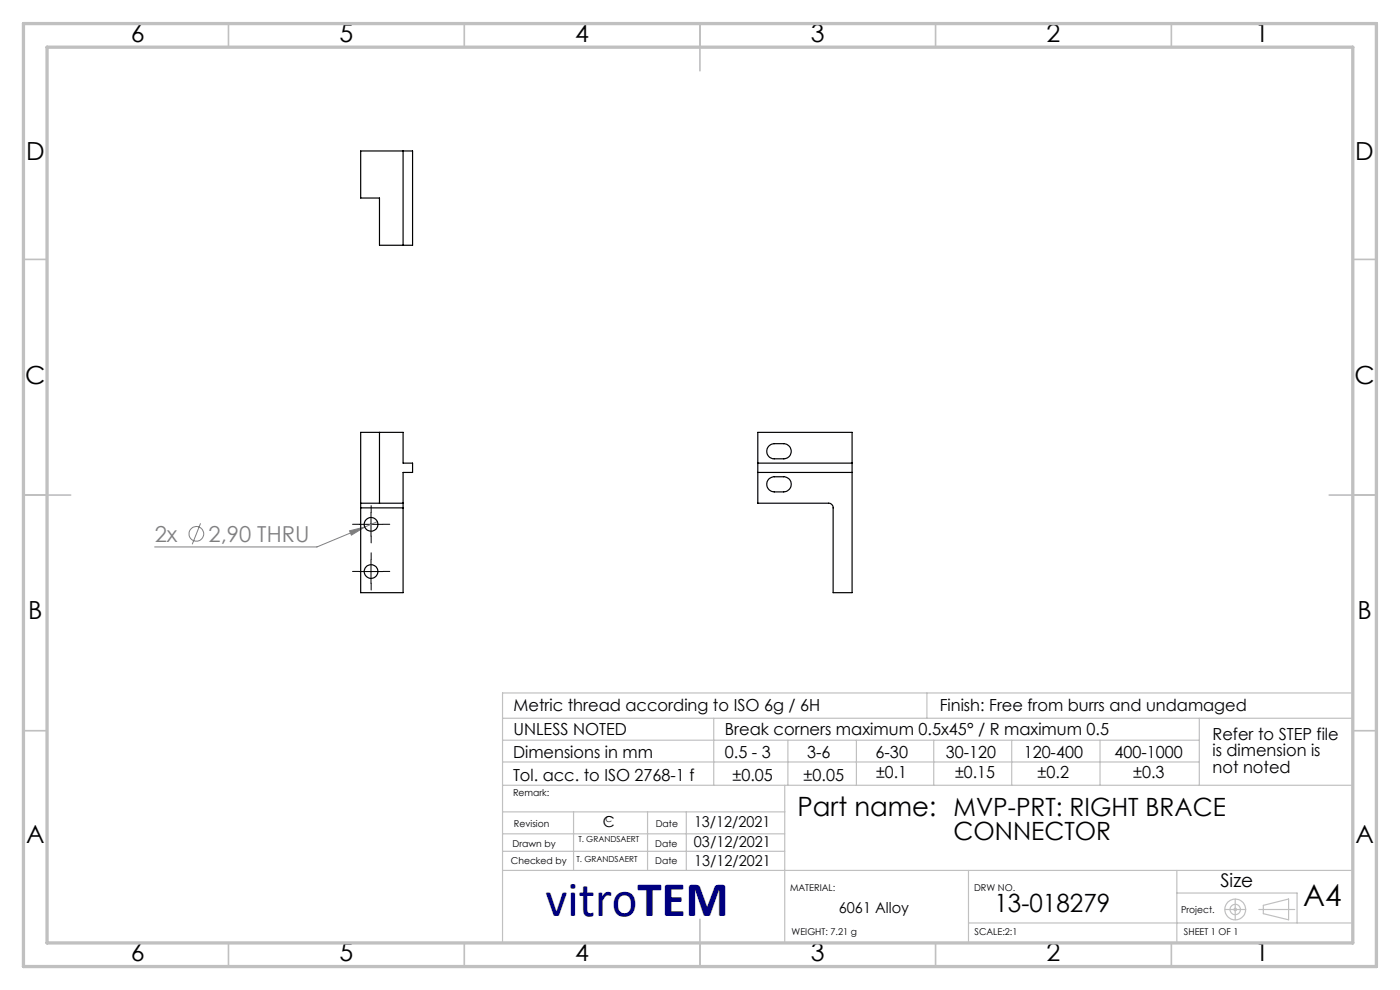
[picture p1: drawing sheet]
<svg xmlns="http://www.w3.org/2000/svg" width="297mm" height="210mm" viewBox="0 0 297 210" stroke-linecap="round" stroke-linejoin="round" font-family="sans-serif">
<g fill="none" stroke="#808080" stroke-width=".21">
<path d="M42.5 111l-1.7 4.5M74.2 112.6l3.2-.8-2.9 1.7zM77.4 111.8l-10.2 4.2h-34.4M80 110.7l-2.6 1.1"/>
<circle cx="41.7" cy="113.2" r="1.56"/>
</g>
<g fill="none" stroke="#c0c0c0" stroke-width=".25">
<path d="M106.6 152.4h180.1M106.7 157h147.7M151.4 152.4v14.2M167.1 157v9.6M181.7 157v9.6M196.6 147v5.4M198.1 157v9.6M214.6 157v9.6M233.4 157v9.6M254.4 152.4v14.2M286.7 147h-180.1v52.7M106.6 166.6h180.1"/>
<path d="M106.6 161.6h147.8M106.6 176.9h59.9M106.6 172.2h59.9M121.7 172.2v12.4M137.4 172.2v12.4M145.6 172.2v12.3M166.5 166.6v33.2M106.6 180.6h59.9M106.6 184.6h180.1M205.5 195.8h81.2M205.5 184.6v15.2M249.7 184.6v15.2"/>
<path d="M249.7 189.4h25.5v6.4M259.9 192.9h4.4M262 190.7v4.4M267.1 192.9h7.6M268 192l5.4-1.3v4.4l-5.4-1.3z"/>
<circle cx="262" cy="192.9" r=".27"/>
<circle cx="262" cy="192.9" r="2.21"/>
<circle cx="262" cy="192.9" r="1.11"/>
</g>
<path d="M76.2 111.2h-1.4M78.7 108.7v-1.4M78.7 113.7v1.5M78.7 118.7v-1.4M81.2 111.2h1.5M76.2 121.2h-1.4M78.7 123.7v1.5M81.2 121.2h1.5" fill="none" stroke="#000" stroke-width=".21" stroke-dasharray="15.2 1.3 1.3 1.3"/>
<path d="M76.2 111.2h5M78.7 108.7v5M78.7 118.7v5M76.2 121.2h5" fill="none" stroke="#000" stroke-width=".21"/>
<g fill="none" stroke="#c0c0c0" stroke-width=".35">
<path d="M48.5 5v5M98.5 5v5M148.5 5v10M198.5 5v5M248.5 5v5M5 55h5M287 55h5M5 105h10M282 105h10M5 155h5M287 155h5M148.5 195v10"/>
<path d="M48.5 200v5M98.5 200v5M198.5 200v5M248.5 200v5"/>
</g>
<path d="M5 5h287v200h-287zM10 10h277v190h-277z" fill="none" stroke="#c0c0c0" stroke-width=".7"/>
<path d="M74.2 112.6l3.2-.8-2.9 1.7z" fill="#808080"/>
<g fill="none" stroke="#000" stroke-width=".25">
<path d="M76.5 32h11v20h-7v-10h-4zM85.5 32v20M80.5 91.7v15M160.8 91.7h20v34h-4.1v-18a.95 .95 0 0 0-.9-1h-15zM160.8 98.2h20M163.2 94.5l1.1-.4h2a1.61 1.61 0 0 1 1.6 1.6 1.61 1.61 0 0 1-1.6 1.6h-2a1.59 1.59 0 0 1-1.6-1 1.59 1.59 0 0 1 .5-1.8zM76.5 106.7v1M76.5 106.7v-15h9v6.5h2v2h-2v6.5M76.5 107.7v18h9v-18M76.5 106.7h9M76.5 107.7h9M85.5 106.7v1"/>
<path d="M160.8 100.2h20M163.2 101.5l.8-.4h2.3a1.61 1.61 0 0 1 1.6 1.6 1.61 1.61 0 0 1-1.6 1.6h-2a1.62 1.62 0 0 1-1.6-1 1.62 1.62 0 0 1 .5-1.8z"/>
<circle cx="78.7" cy="111.2" r="1.45"/>
<circle cx="78.7" cy="121.2" r="1.45"/>
</g>
<text font-size="10.6" fill="#000080" x="115.8" y="194.4">vitroTEM</text>
<text font-size="6.3" x="276.5" y="192.2">A4</text>
<text font-size="5.6" x="169.2" y="173.1">Part name: MVP-PRT: RIGHT BRACE</text>
<g font-size="5.3">
<text x="27.8" y="8.9">6</text>
<text x="72" y="8.9">5</text>
<text x="122" y="8.9">4</text>
<text x="172" y="8.9">3</text>
<text x="222" y="8.9">2</text>
<text x="266.3" y="8.9">1</text>
<text x="5.5" y="33.9">D</text>
<text x="287.5" y="33.9">D</text>
<text x="5.3" y="81.4">C</text>
<text x="287.3" y="81.4">C</text>
<text x="6" y="131.4">B</text>
<text x="288" y="131.4">B</text>
<text x="5.5" y="178.9">A</text>
<text x="202.3" y="178.2">CONNECTOR</text>
<text x="287.5" y="178.9">A</text>
<text x="211" y="193.5">13-018279</text>
<text x="27.8" y="203.9">6</text>
<text x="72" y="203.9">5</text>
<text x="122" y="203.9">4</text>
<text x="172" y="203.9">3</text>
<text x="222" y="203.9">2</text>
<text x="266.3" y="203.9">1</text>
</g>
<g font-size="4.7" fill="#808080">
<text x="32.8" y="114.9">2x</text>
<text x="44.2" y="114.9">2,90 THRU</text>
</g>
<text font-size="4" x="258.9" y="188.1">Size</text>
<g font-size="3.5">
<text x="108.9" y="156">UNLESS NOTED</text>
<text x="108.9" y="150.8">Metric thread according to ISO 6g / 6H</text>
<text x="153.8" y="156">Break corners maximum 0.5x45° / R maximum 0.5</text>
<text x="199.3" y="150.8">Finish: Free from burrs and undamaged</text>
<text x="108.8" y="160.7">Dimensions in mm</text>
<text x="153.8" y="160.7">0.5 - 3</text>
<text x="171.2" y="160.7">3-6</text>
<text x="185.7" y="160.7">6-30</text>
<text x="200.6" y="160.7">30-120</text>
<text x="217.2" y="160.7">120-400</text>
<text x="236.5" y="160.7">400-1000</text>
<text x="257.2" y="156.9">Refer to STEP file</text>
<text x="257.2" y="160.4">is dimension is</text>
<text x="108.8" y="165.6">Tol. acc. to ISO 2768-1 f</text>
<text x="155.4" y="165.6">±0.05</text>
<text x="170.5" y="165.6">±0.05</text>
<text x="185.9" y="165">±0.1</text>
<text x="202.6" y="165">±0.15</text>
<text x="220.1" y="165">±0.2</text>
<text x="240.4" y="165">±0.3</text>
<text x="257.2" y="163.9">not noted</text>
</g>
<g font-size="3.2">
<text x="127.9" y="175.5">C</text>
<text x="147.2" y="179.7">03/12/2021</text>
<text x="147.2" y="175.5">13/12/2021</text>
<text x="147.3" y="183.7">13/12/2021</text>
<text x="178" y="193.6">6061 Alloy</text>
</g>
<g font-size="2">
<text x="108.8" y="168.9">Remark:</text>
<text x="108.7" y="179.6">Drawn by</text>
<text x="109" y="175.5">Revision</text>
<text x="139" y="179.6">Date</text>
<text x="139.1" y="175.5">Date</text>
<text x="108.4" y="183.2">Checked by</text>
<text x="139" y="183.2">Date</text>
<text x="167.6" y="189">MATERIAL:</text>
<text x="206.6" y="189">DRW NO.</text>
<text x="250.6" y="193.6">Project.</text>
<text x="167.9" y="198.4">WEIGHT: 7.21 g</text>
<text x="206.8" y="198.4">SCALE:2:1</text>
<text x="251.2" y="198.4">SHEET 1 OF 1</text>
</g>
<g font-size="1.8">
<text x="122.7" y="178.6">T. GRANDSAERT</text>
<text x="128.5" y="174.4">C</text>
<text x="122.3" y="182.8">T. GRANDSAERT</text>
</g>
</svg>
